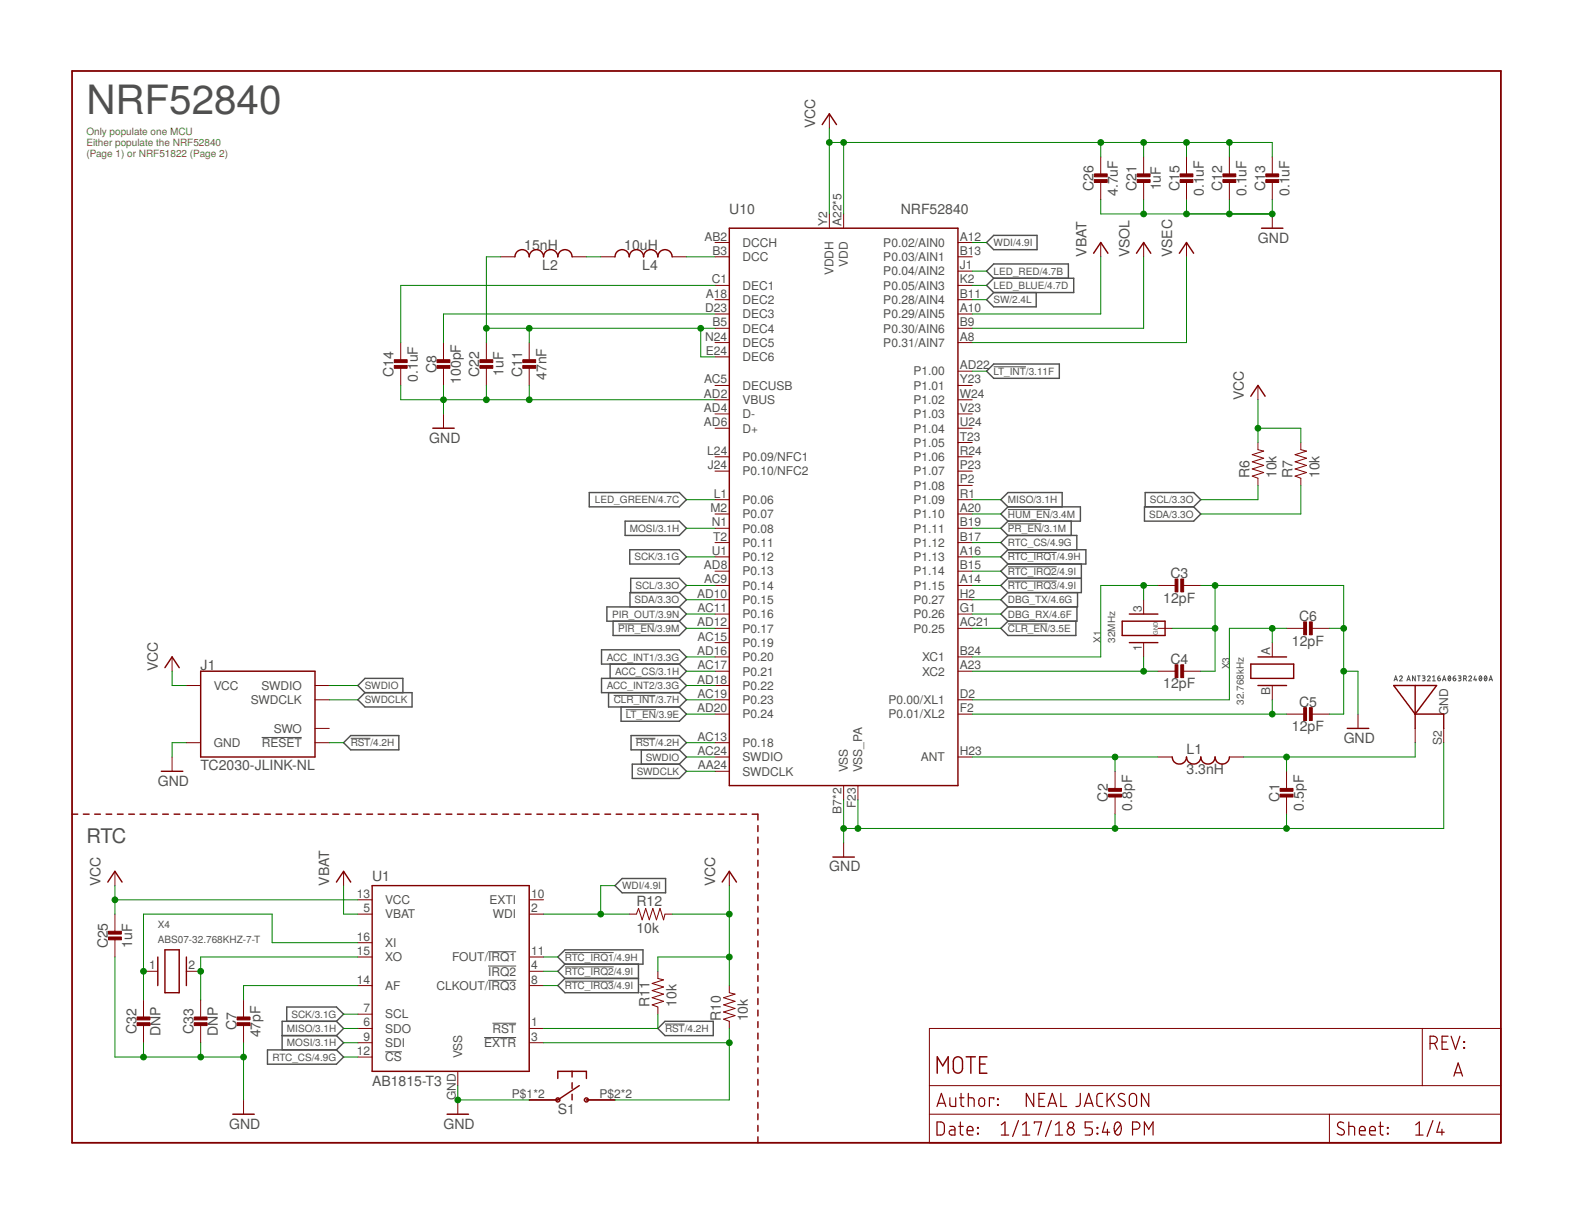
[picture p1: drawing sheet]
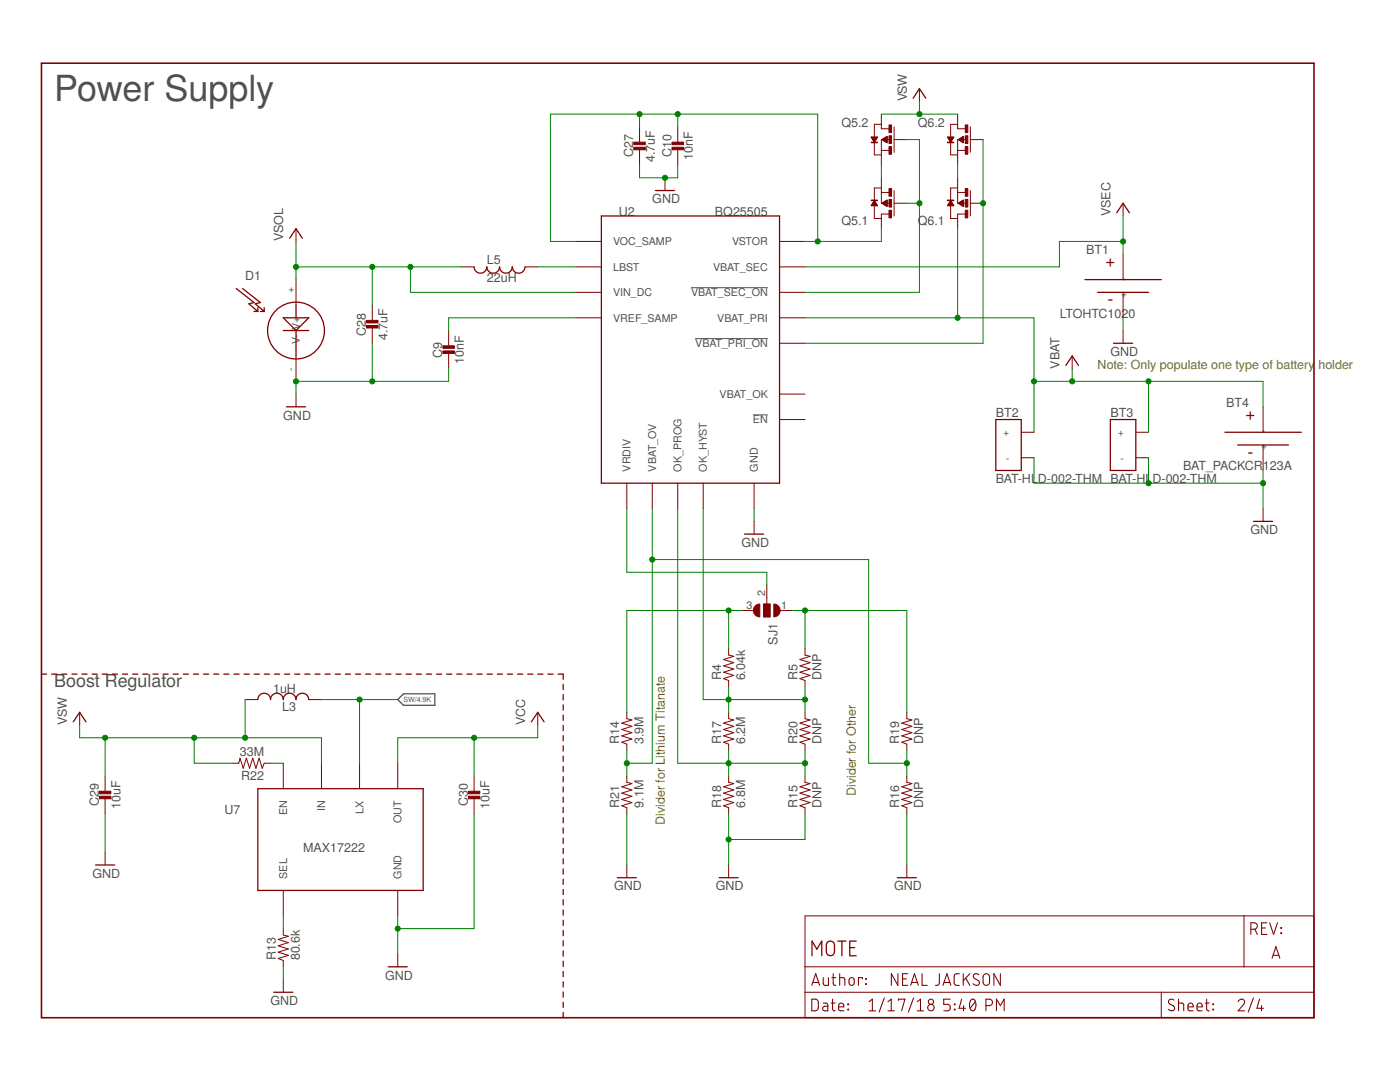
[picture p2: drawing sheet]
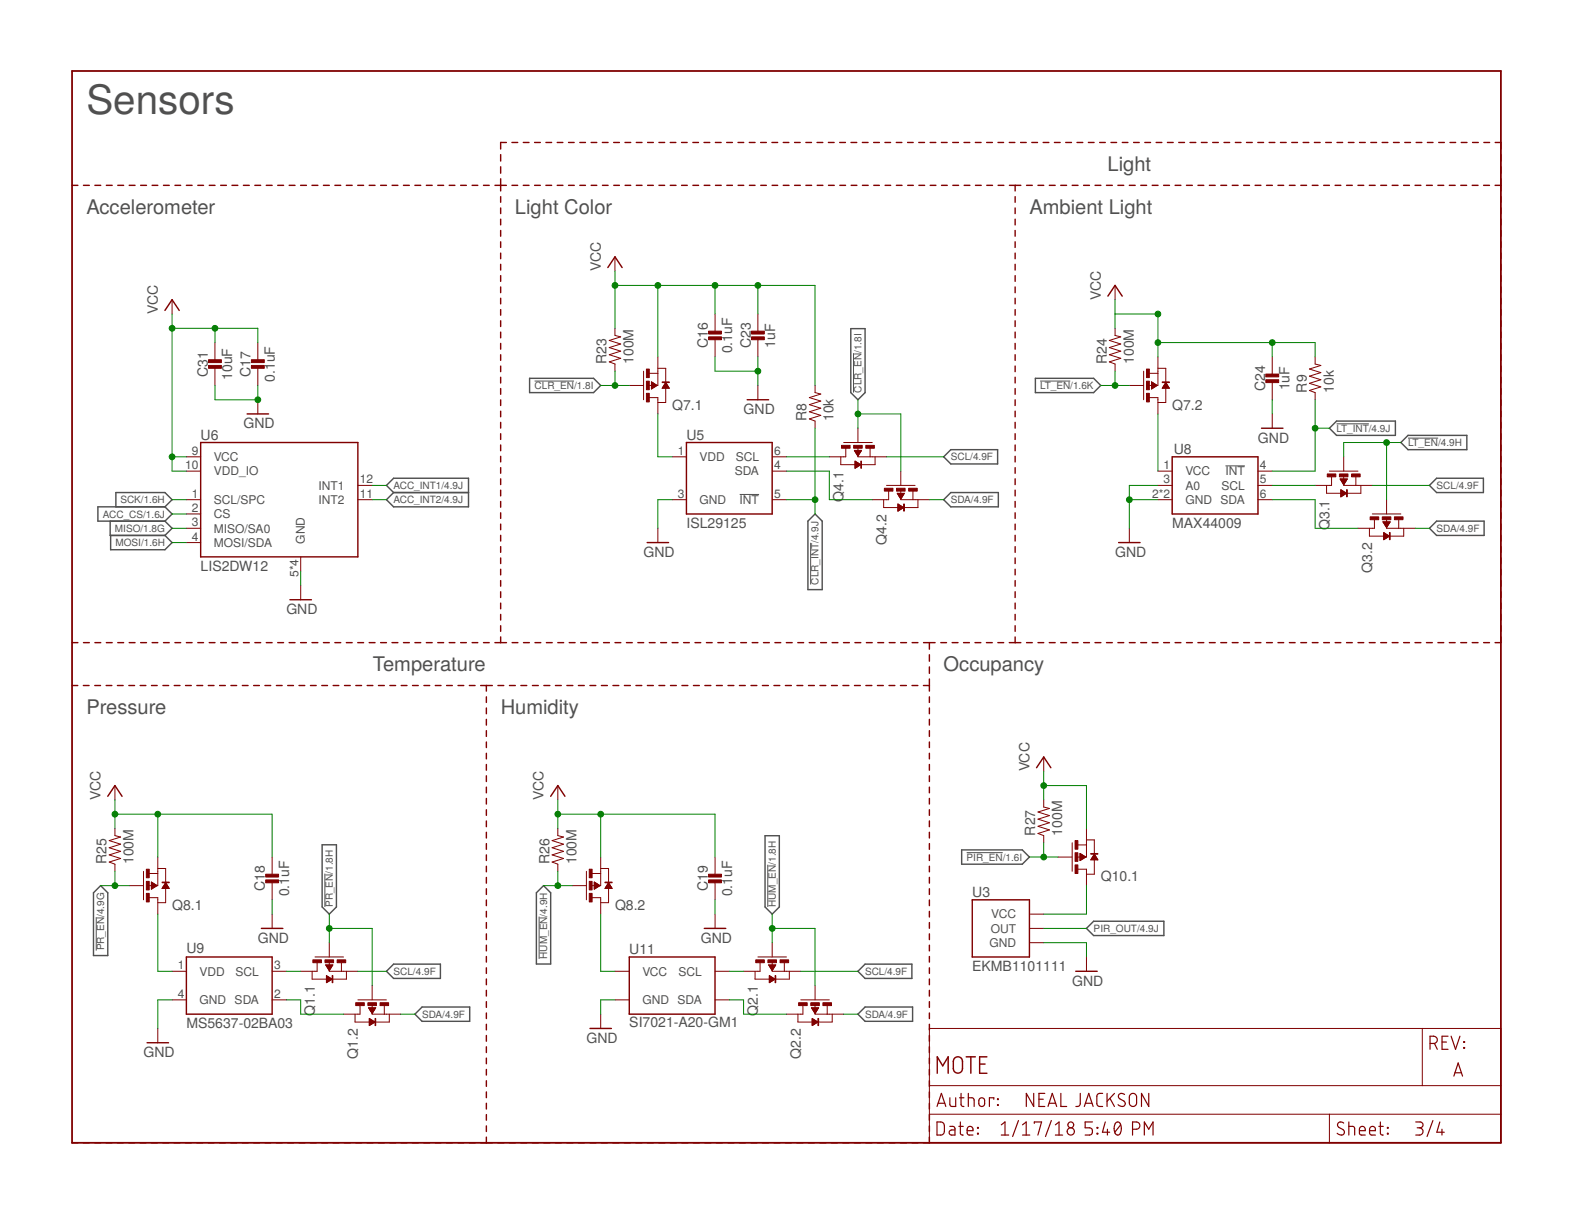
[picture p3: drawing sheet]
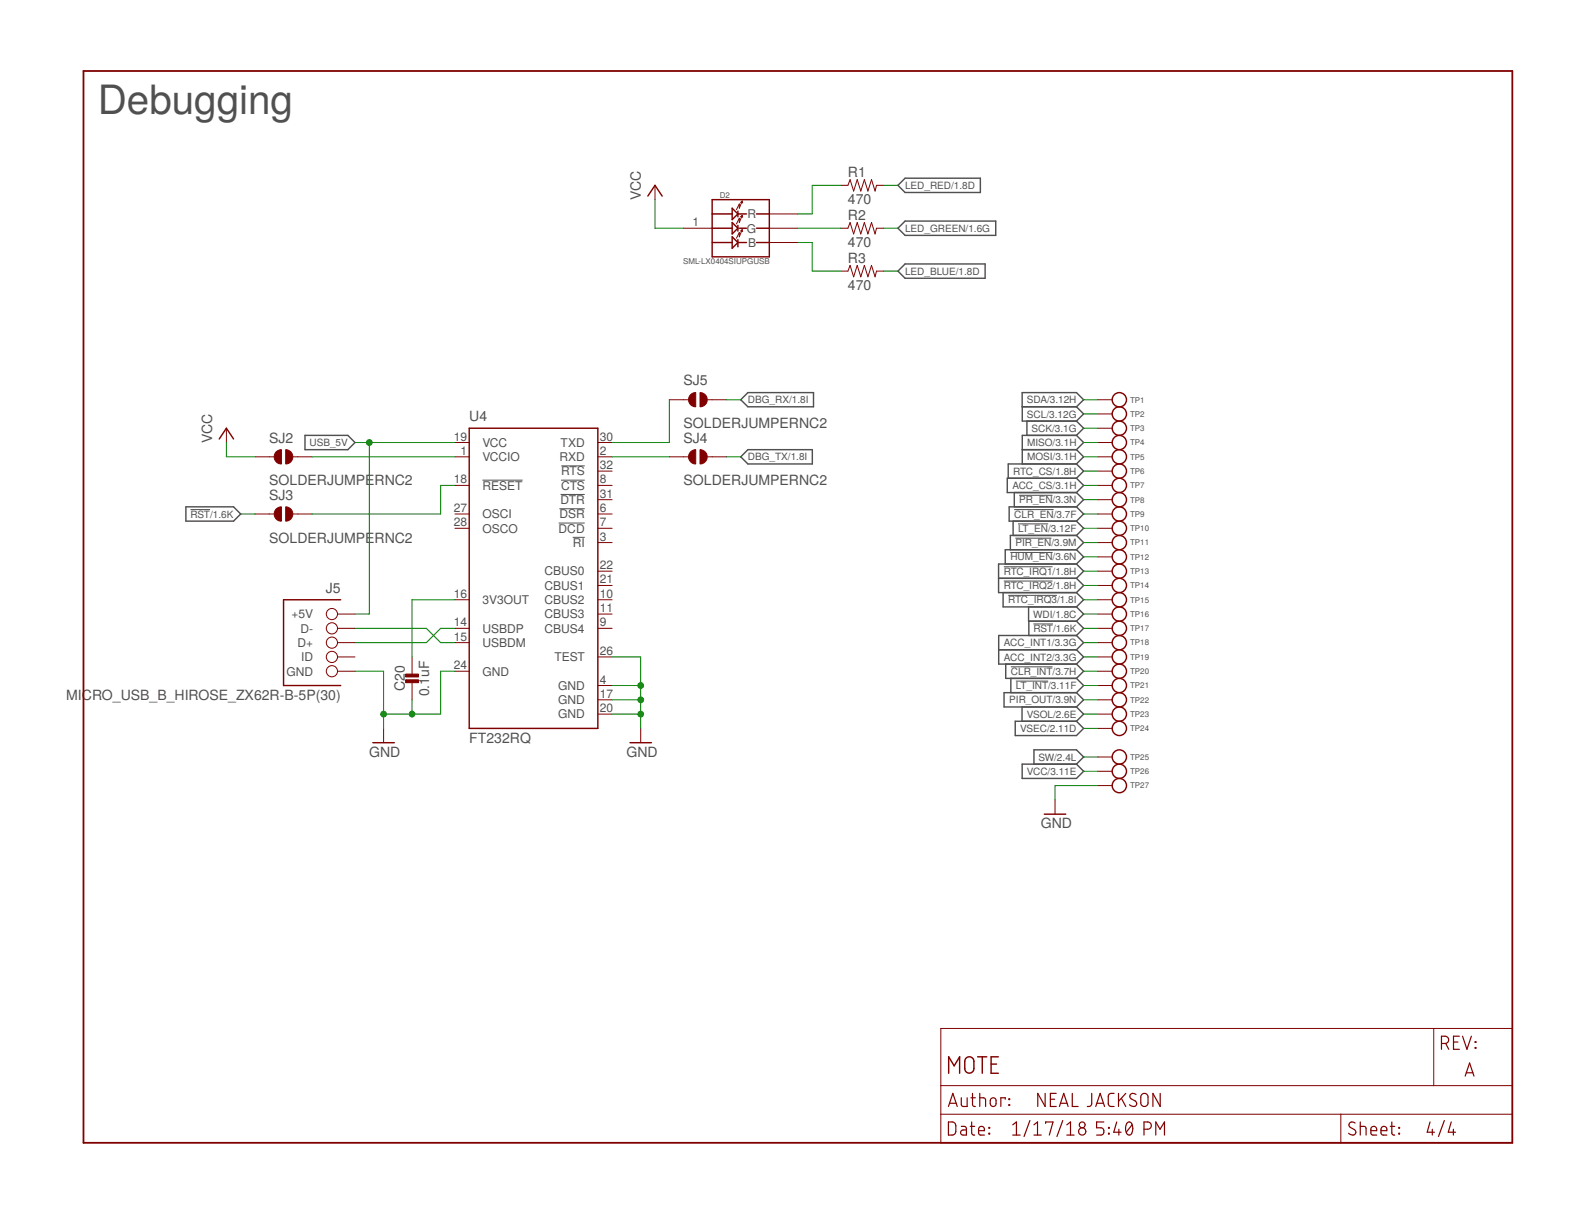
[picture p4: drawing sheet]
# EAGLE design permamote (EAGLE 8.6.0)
AUTHOR: NEAL JACKSON; REV: A; TITLE: MOTE

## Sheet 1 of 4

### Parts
A2  ANT3216A063R2400A  [ANT3216A063R2400A]
C1  0.5pF  CAPACITOR0402_CAP  [0402_CAP]
C2  0.8pF  CAPACITOR0402_CAP  [0402_CAP]
C3  12pF  CAPACITOR0402_CAP  [0402_CAP]
C4  12pF  CAPACITOR0402_CAP  [0402_CAP]
C5  12pF  CAPACITOR0402_CAP  [0402_CAP]
C6  12pF  CAPACITOR0402_CAP  [0402_CAP]
C7  47pF  CAPACITOR0402_CAP  [0402_CAP]
C8  100pF  CAPACITOR0402_CAP  [0402_CAP]
C11  47nF  CAPACITOR0402_CAP  [0402_CAP]
C12  0.1uF  CAPACITOR0402_CAP  [0402_CAP]
C13  0.1uF  CAPACITOR0402_CAP  [0402_CAP]
C14  0.1uF  CAPACITOR0402_CAP  [0402_CAP]
C15  0.1uF  CAPACITOR0402_CAP  [0402_CAP]
C21  1uF  CAPACITOR0402_CAP  [0402_CAP]
C22  1uF  CAPACITOR0402_CAP  [0402_CAP]
C25  1uF  CAPACITOR0402_CAP  [0402_CAP]
C26  4.7uF  CAPACITOR0402_CAP  [0402_CAP]
C32  DNP  CAPACITOR0402_CAP  [0402_CAP]
C33  DNP  CAPACITOR0402_CAP  [0402_CAP]
J1  TC2030-JLINK-NL  [TC2030-IDC-NL]
L1  3.3nH  INDUCTOR0402  [0402_CAP]
L2  15nH  INDUCTOR0402  [0402_CAP]
L4  10uH  INDUCTOR0603  [0603_CAP]
R6  10k  RESISTOR0402_RES  [0402_RES]
R7  10k  RESISTOR0402_RES  [0402_RES]
R10  10k  RESISTOR0402_RES  [0402_RES]
R11  10k  RESISTOR0402_RES  [0402_RES]
R12  10k  RESISTOR0402_RES  [0402_RES]
S1  EVQP2  [EVQP2]
U1  AB1815-T3  [QFN-16-3MM]
U10  NRF52840  [AQFN73]
X1  32MHz  7V-32.000MAHV-T  [TXC-7V]
X3  32.768kHz  ABS05-32.768KHZ-9-T  [ABS05]
X4  ABS07-32.768KHZ-7-T  [2-SMD]

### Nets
!CLR_EN: U10.AC21(P0.25) ; also sheet 3,4
!CLR_INT: U10.AC19(P0.23) ; also sheet 3,4
!HUM_EN: U10.A20(P1.10) ; also sheet 3,4
!LT_EN: U10.AD20(P0.24) ; also sheet 3,4
!LT_INT: U10.AD22(P1.00) ; also sheet 3,4
!PIR_EN: U10.AD12(P0.17) ; also sheet 3,4
!PR_EN: U10.B19(P1.11) ; also sheet 3,4
!RST: J1.3(!RESET) R11.1 U1.1(!RST) U10.AC13(P0.18) ; also sheet 4
!RTC_EXTR: R10.1 S1.P$2 S1.P$4 U1.3(!EXTR)
!RTC_IRQ1: U1.11(FOUT/!IRQ1) U10.A16(P1.13) ; also sheet 4
!RTC_IRQ2: U1.4(!IRQ2) U10.B15(P1.14) ; also sheet 4
!RTC_IRQ3: U1.8(CLKOUT/!IRQ3) U10.A14(P1.15) ; also sheet 4
ACC_CS: U10.AC17(P0.21) ; also sheet 3,4
ACC_INT1: U10.AD16(P0.20) ; also sheet 3,4
ACC_INT2: U10.AD18(P0.22) ; also sheet 3,4
DBG_RX: U10.G1(P0.26) ; also sheet 4
DBG_TX: U10.H2(P0.27) ; also sheet 4
GND: A2.S2(GND) C1.2 C2.2 C3.1 C4.1 C5.1 C6.1 C7.2 C8.2 C11.2 C12.2 C13.2 C14.2 C15.2 C21.2 C22.2 C25.2 C26.2 C32.2 C33.2 J1.5(GND) S1.P$1 S1.P$3 U1.GND(VSS) U10.AD2(VBUS) U10.B7(VSS) U10.F23(VSS_PA) U10.GND(VSS) X1.2(GND) X1.4(GND) ; also sheet 2,3,4
LED_BLUE: U10.K2(P0.05/AIN3) ; also sheet 4
LED_GREEN: U10.L1(P0.06) ; also sheet 4
LED_RED: U10.J1(P0.04/AIN2) ; also sheet 4
MISO: U1.6(SDO) U10.R1(P1.09) ; also sheet 3,4
MOSI: U1.9(SDI) U10.N1(P0.08) ; also sheet 3,4
N$2: C14.1 U10.C1(DEC1)
N$3: C11.1 C22.1 L2.1 U10.B5(DEC4) U10.E24(DEC6)
N$4: C8.1 U10.D23(DEC3)
N$5: C2.1 L1.2 U10.H23(ANT)
N$6: A2.S1(ANTENNA) C1.1 L1.1
N$8: C3.2 U10.B24(XC1) X1.3
N$9: C4.2 U10.A23(XC2) X1.1
N$25: C7.1 U1.14(AF)
N$26: C32.1 U1.16(XI) X4.1
N$27: C33.1 U1.15(XO) X4.2
N$44: L4.2 U10.B3(DCC)
N$49: L2.2 L4.1
PIR_OUT: U10.AC11(P0.16) ; also sheet 3,4
RTC_CS: U1.12(!CS) U10.B17(P1.12) ; also sheet 4
SCK: U1.7(SCL) U10.U1(P0.12) ; also sheet 3,4
SCL: R6.1 U10.AC9(P0.14) ; also sheet 3,4
SDA: R7.1 U10.AD10(P0.15) ; also sheet 3,4
SW: U10.B11(P0.28/AIN4) ; also sheet 2,4
SWDCLK: J1.4(SWDCLK) U10.AA24(SWDCLK)
SWDIO: J1.2(SWDIO) U10.AC24(SWDIO)
VBAT: U1.5(VBAT) U10.A10(P0.29/AIN5) ; also sheet 2
VCC: C12.1 C13.1 C15.1 C21.1 C25.1 C26.1 J1.1(VCC) R6.2 R7.2 R10.2 R11.2 R12.2 U1.13(VCC) U10.A22(VDD) U10.AD14(VDD) U10.AD23(VDD) U10.B1(VDD) U10.W1(VDD) U10.Y2(VDDH) ; also sheet 2,3,4
VSEC: U10.A8(P0.31/AIN7) ; also sheet 2,4
VSOL: U10.B9(P0.30/AIN6) ; also sheet 2,4
WDI: R12.1 U1.2(WDI) U10.A12(P0.02/AIN0) ; also sheet 4
XL1: C6.2 U10.D2(P0.00/XL1) X3.A
XL2: C5.2 U10.F2(P0.01/XL2) X3.B
Unconnected: J1.6(SWO) U1.10(EXTI) U10.A18(DEC2) U10.AB2(DCCH) U10.AC5(DECUSB) U10.AC15(P0.19) U10.AD4(D-) U10.AD6(D+) U10.AD8(P0.13) U10.B13(P0.03/AIN1) U10.J24(P0.10/NFC2) U10.L24(P0.09/NFC1) U10.M2(P0.07) U10.N24(DEC5) U10.P2(P1.08) U10.P23(P1.07) U10.R24(P1.06) U10.T2(P0.11) U10.T23(P1.05) U10.U24(P1.04) U10.V23(P1.03) U10.W24(P1.02) U10.Y23(P1.01)

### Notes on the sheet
- NRF52840
- Only populate one MCU!
  Either populate the NRF52840
  (Page 1) or NRF51822 (Page 2)
- Do Not Populate I2C pull-up
  (NRF has internal pull-up)
- RTC

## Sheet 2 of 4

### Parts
BT1  LTOHTC1020  [1020]
BT2  BAT-HLD-002-THM  [BAT-HLD-002-THM]
BT3  BAT-HLD-002-THM  [BAT-HLD-002-THM]
BT4  BAT_PACKCR123A  [BH123A]
C9  10nF  CAPACITOR0402_CAP  [0402_CAP]
C10  10nF  CAPACITOR0402_CAP  [0402_CAP]
C27  4.7uF  CAPACITOR0402_CAP  [0402_CAP]
C28  4.7uF  CAPACITOR0402_CAP  [0402_CAP]
C29  10uF  CAPACITOR0603_CAP  [0603_CAP]
C30  10uF  CAPACITOR0603_CAP  [0603_CAP]
D1  SOLARCELLHOLES  [SOLAR_HOLES]
L3  1uH  INDUCTORIHL  [IHL-1212BZ-11]
L5  22uH  INDUCTOR74437324220  [74437324220]
Q5  PMDXB950UPEL  [XDFN-6]
Q6  PMDXB950UPEL  [XDFN-6]
R4  6.04k  RESISTOR0402_RES  [0402_RES]
R5  DNP  RESISTOR0402_RES  [0402_RES]
R13  80.6k  RESISTOR0603_RES  [0603-RES]
R14  3.9M  RESISTOR0402_RES  [0402_RES]
R15  DNP  RESISTOR0402_RES  [0402_RES]
R16  DNP  RESISTOR0402_RES  [0402_RES]
R17  6.2M  RESISTOR0402_RES  [0402_RES]
R18  6.8M  RESISTOR0402_RES  [0402_RES]
R19  DNP  RESISTOR0402_RES  [0402_RES]
R20  DNP  RESISTOR0402_RES  [0402_RES]
R21  9.1M  RESISTOR0402_RES  [0402_RES]
R22  33M  RESISTOR0603_RES  [0603-RES]
SJ1  SJ2W  [SJ_2]
U2  BQ25505  [S-PVQFN-N20-RGR]
U7  MAX17222  [UDFN-6-MAXIM]

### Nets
!VBAT_PRI_ON: Q6.2(.1:G) Q6.5(.2:G) U2.10(!VBAT_PRI_ON)
!VBAT_SEC_ON: Q5.2(.1:G) Q5.5(.2:G) U2.9(!VBAT_SEC_ON)
GND: BT1.- BT2.GND(-) BT3.GND(-) BT4.- C9.2 C10.2 C27.2 C28.2 C29.2 C30.2 D1.-(V-) R13.1 R15.1 R16.1 R18.1 R21.1 U2.1(GND) U2.6(GND) U2.15(GND) U2.16(GND) U2.17(GND) U2.PAD(GND) U7.3(GND) ; also sheet 1,3,4
LBST: L5.P$1 U2.20(LBST)
N$1: R4.2 R14.2 SJ1.3
N$12: R13.2 U7.4(SEL)
N$14: R22.1 U7.6(EN)
N$16: R5.2 R19.2 SJ1.1
N$18: R14.1 R16.2 R19.1 R21.2 U2.7(VBAT_OV)
N$32: SJ1.2 U2.8(VRDIV)
N$45: Q5.1(.1:S) Q5.4(.2:S)
N$53: Q6.1(.1:S) Q6.4(.2:S)
N$57: R15.2 R17.1 R18.2 R20.1 U2.12(OK_PROG)
N$58: R4.1 R5.1 R17.2 R20.2 U2.11(OK_HYST)
SW: L3.P$2 U7.2(LX) ; also sheet 1,4
VBAT: BT2.POS1(+) BT2.POS2(+) BT2.POS3(+) BT2.POS4(+) BT3.POS1(+) BT3.POS2(+) BT3.POS3(+) BT3.POS4(+) BT4.+ Q6.6(.1:D) U2.14(VBAT_PRI) ; also sheet 1
VCC: C30.1 U7.1(OUT) ; also sheet 1,3,4
VOC_SAMP_VSTOR: C10.1 C27.1 Q5.6(.1:D) U2.3(VOC_SAMP) U2.19(VSTOR)
VREF_SAMP: C9.1 U2.4(VREF_SAMP)
VSEC: BT1.+ U2.18(VBAT_SEC) ; also sheet 1,4
VSOL: C28.1 D1.+(V+) L5.P$2 U2.2(VIN_DC) ; also sheet 1,4
VSW: C29.1 L3.P$1 Q5.3(.2:D) Q6.3(.2:D) R22.2 U7.5(IN)
Unconnected: U2.5(!EN) U2.13(VBAT_OK)

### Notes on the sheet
- Power Supply
- Note: Only populate one type of battery holder
- Boost Regulator
- Divider for Lithium Titanate | Divider for Other

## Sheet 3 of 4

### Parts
C16  0.1uF  CAPACITOR0402_CAP  [0402_CAP]
C17  0.1uF  CAPACITOR0402_CAP  [0402_CAP]
C18  0.1uF  CAPACITOR0402_CAP  [0402_CAP]
C19  0.1uF  CAPACITOR0402_CAP  [0402_CAP]
C23  1uF  CAPACITOR0402_CAP  [0402_CAP]
C24  1uF  CAPACITOR0402_CAP  [0402_CAP]
C31  10uF  CAPACITOR0603_CAP  [0603_CAP]
Q1  PMDXB950UPEL  [XDFN-6]
Q2  PMDXB950UPEL  [XDFN-6]
Q3  PMDXB950UPEL  [XDFN-6]
Q4  PMDXB950UPEL  [XDFN-6]
Q7  PMDXB950UPEL  [XDFN-6]
Q8  PMDXB950UPEL  [XDFN-6]
Q10  PMDXB950UPEL  [XDFN-6]
R8  10k  RESISTOR0402_RES  [0402_RES]
R9  10k  RESISTOR0402_RES  [0402_RES]
R23  100M  RESISTOR0402_RES  [0402_RES]
R24  100M  RESISTOR0402_RES  [0402_RES]
R25  100M  RESISTOR0402_RES  [0402_RES]
R26  100M  RESISTOR0402_RES  [0402_RES]
R27  100M  RESISTOR0402_RES  [0402_RES]
U3  EKMB1101111  [AMN2]
U5  ISL29125  [ODFN-6-1.5MMX1.6MM]
U6  LIS2DW12  [LGA-12]
U8  MAX44009  [UDFN-6-EXPOSED]
U9  MS5637-02BA03  [4-SMD]
U11  SI7021-A20-GM1  [DFN-6/3MM]

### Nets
!CLR_EN: Q4.2(.1:G) Q4.5(.2:G) Q7.2(.1:G) R23.1 ; also sheet 1,4
!CLR_INT: R8.1 U5.5(!INT) ; also sheet 1,4
!HUM_EN: Q2.2(.1:G) Q2.5(.2:G) Q8.5(.2:G) R26.1 ; also sheet 1,4
!LT_EN: Q3.2(.1:G) Q3.5(.2:G) Q7.5(.2:G) R24.1 ; also sheet 1,4
!LT_INT: R9.1 U8.4(!INT) ; also sheet 1,4
!PIR_EN: Q10.2(.1:G) R27.1 ; also sheet 1,4
!PR_EN: Q1.2(.1:G) Q1.5(.2:G) Q8.2(.1:G) R25.1 ; also sheet 1,4
ACC_CS: U6.2(CS) ; also sheet 1,4
ACC_INT1: U6.12(INT1) ; also sheet 1,4
ACC_INT2: U6.11(INT2) ; also sheet 1,4
GND: C16.2 C17.2 C18.2 C19.2 C23.2 C24.2 C31.2 U3.GND U5.3(GND) U6.5(GND) U6.6(GND) U6.7(GND) U6.8(GND) U8.2(GND) U8.3(A0) U8.EP(GND) U9.4(GND) U11.2(GND) ; also sheet 1,2,4
MISO: U6.3(MISO/SA0) ; also sheet 1,4
MOSI: U6.4(MOSI/SDA) ; also sheet 1,4
N$20: Q7.3(.2:D) U8.1(VCC)
N$21: Q8.6(.1:D) U9.1(VDD)
N$22: Q8.3(.2:D) U11.5(VCC)
N$23: Q10.6(.1:D) U3.VCC
N$31: Q7.6(.1:D) U5.1(VDD)
N$34: Q1.6(.1:D) U9.3(SCL)
N$41: Q1.3(.2:D) U9.2(SDA)
N$48: Q2.3(.2:D) U11.1(SDA)
N$50: Q2.6(.1:D) U11.6(SCL)
N$51: Q3.3(.2:D) U8.6(SDA)
N$52: Q3.6(.1:D) U8.5(SCL)
N$54: Q4.3(.2:D) U5.4(SDA)
N$55: Q4.6(.1:D) U5.6(SCL)
PIR_OUT: U3.OUT ; also sheet 1,4
SCK: U6.1(SCL/SPC) ; also sheet 1,4
SCL: Q1.1(.1:S) Q2.1(.1:S) Q3.1(.1:S) Q4.1(.1:S) ; also sheet 1,4
SDA: Q1.4(.2:S) Q2.4(.2:S) Q3.4(.2:S) Q4.4(.2:S) ; also sheet 1,4
VCC: C16.1 C17.1 C18.1 C19.1 C23.1 C24.1 C31.1 Q7.1(.1:S) Q7.4(.2:S) Q8.1(.1:S) Q8.4(.2:S) Q10.1(.1:S) R8.2 R9.2 R23.2 R24.2 R25.2 R26.2 R27.2 U6.9(VCC) U6.10(VDD_IO) ; also sheet 1,2,4
Unconnected: Q10.3(.2:D) Q10.4(.2:S) Q10.5(.2:G)

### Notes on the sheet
- Sensors
- Light
- Accelerometer | Light Color | Ambient Light
- Temperature | Occupancy
- Pressure | Humidity

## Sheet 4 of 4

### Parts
C20  0.1uF  CAPACITOR0402_CAP  [0402_CAP]
D2  SML-LX0404SIUPGUSB  [1MM_SQ_4PAD]
J5  MICRO_USB_B_HIROSE_ZX62R-B-5P(30)  [MICRO_USB_B_HIROSE_ZX62R-B-5P(30)]
R1  470  RESISTOR0402_RES  [0402_RES]
R2  470  RESISTOR0402_RES  [0402_RES]
R3  470  RESISTOR0402_RES  [0402_RES]
SJ2  SOLDERJUMPERNC2  [SJ_2S-NOTRACE]
SJ3  SOLDERJUMPERNC2  [SJ_2S-NOTRACE]
SJ4  SOLDERJUMPERNC2  [SJ_2S-NOTRACE]
SJ5  SOLDERJUMPERNC2  [SJ_2S-NOTRACE]
TP1  TEST-POINT  [PAD.03X.03]
TP2  TEST-POINT  [PAD.03X.03]
TP3  TEST-POINT  [PAD.03X.03]
TP4  TEST-POINT  [PAD.03X.03]
TP5  TEST-POINT  [PAD.03X.03]
TP6  TEST-POINT  [PAD.03X.03]
TP7  TEST-POINT  [PAD.03X.03]
TP8  TEST-POINT  [PAD.03X.03]
TP9  TEST-POINT  [PAD.03X.03]
TP10  TEST-POINT  [PAD.03X.03]
TP11  TEST-POINT  [PAD.03X.03]
TP12  TEST-POINT  [PAD.03X.03]
TP13  TEST-POINT  [PAD.03X.03]
TP14  TEST-POINT  [PAD.03X.03]
TP15  TEST-POINT  [PAD.03X.03]
TP16  TEST-POINT  [PAD.03X.03]
TP17  TEST-POINT  [PAD.03X.03]
TP18  TEST-POINT  [PAD.03X.03]
TP19  TEST-POINT  [PAD.03X.03]
TP20  TEST-POINT  [PAD.03X.03]
TP21  TEST-POINT  [PAD.03X.03]
TP22  TEST-POINT  [PAD.03X.03]
TP23  TEST-POINT  [PAD.03X.03]
TP24  TEST-POINT  [PAD.03X.03]
TP25  TEST-POINT  [PAD.03X.03]
TP26  TEST-POINT  [PAD.03X.03]
TP27  TEST-POINT  [PAD.03X.03]
U4  FT232RQ  [QFN32]

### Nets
!CLR_EN: TP9.P$1(TESTPOINT) ; also sheet 1,3
!CLR_INT: TP20.P$1(TESTPOINT) ; also sheet 1,3
!FTDI_RESET: SJ3.2 U4.18(!RESET)
!HUM_EN: TP12.P$1(TESTPOINT) ; also sheet 1,3
!LT_EN: TP10.P$1(TESTPOINT) ; also sheet 1,3
!LT_INT: TP21.P$1(TESTPOINT) ; also sheet 1,3
!PIR_EN: TP11.P$1(TESTPOINT) ; also sheet 1,3
!PR_EN: TP8.P$1(TESTPOINT) ; also sheet 1,3
!RST: SJ3.1 TP17.P$1(TESTPOINT) ; also sheet 1
!RTC_IRQ1: TP13.P$1(TESTPOINT) ; also sheet 1
!RTC_IRQ2: TP14.P$1(TESTPOINT) ; also sheet 1
!RTC_IRQ3: TP15.P$1(TESTPOINT) ; also sheet 1
ACC_CS: TP7.P$1(TESTPOINT) ; also sheet 1,3
ACC_INT1: TP18.P$1(TESTPOINT) ; also sheet 1,3
ACC_INT2: TP19.P$1(TESTPOINT) ; also sheet 1,3
D+: J5.3(D+) U4.14(USBDP)
D-: J5.2(D-) U4.15(USBDM)
DBG_RX: SJ5.2 ; also sheet 1
DBG_TX: SJ4.2 ; also sheet 1
FTDI_VCCIO: SJ2.2 U4.1(VCCIO)
GND: C20.2 J5.5(GND) TP27.P$1(TESTPOINT) U4.4(GND) U4.17(GND) U4.20(GND) U4.24(GND) U4.26(TEST) ; also sheet 1,2,3
LED_BLUE: R3.2 ; also sheet 1
LED_GREEN: R2.2 ; also sheet 1
LED_RED: R1.2 ; also sheet 1
MISO: TP4.P$1(TESTPOINT) ; also sheet 1,3
MOSI: TP5.P$1(TESTPOINT) ; also sheet 1,3
N$13: C20.1 U4.16(3V3OUT)
N$15: D2.2(R) R1.1
N$17: D2.4(G) R2.1
N$19: D2.3(B) R3.1
PIR_OUT: TP22.P$1(TESTPOINT) ; also sheet 1,3
RTC_CS: TP6.P$1(TESTPOINT) ; also sheet 1
RXD: SJ4.1 U4.2(RXD)
SCK: TP3.P$1(TESTPOINT) ; also sheet 1,3
SCL: TP2.P$1(TESTPOINT) ; also sheet 1,3
SDA: TP1.P$1(TESTPOINT) ; also sheet 1,3
SW: TP25.P$1(TESTPOINT) ; also sheet 1,2
TXD: SJ5.1 U4.30(TXD)
USB_5V: J5.1(+5V) U4.19(VCC)
VCC: D2.1(VDD) SJ2.1 TP26.P$1(TESTPOINT) ; also sheet 1,2,3
VSEC: TP24.P$1(TESTPOINT) ; also sheet 1,2
VSOL: TP23.P$1(TESTPOINT) ; also sheet 1,2
WDI: TP16.P$1(TESTPOINT) ; also sheet 1
Unconnected: J5.4(ID) U4.3(!RI) U4.6(!DSR) U4.7(!DCD) U4.8(!CTS) U4.9(CBUS4) U4.10(CBUS2) U4.11(CBUS3) U4.21(CBUS1) U4.22(CBUS0) U4.27(OSCI) U4.28(OSCO) U4.31(!DTR) U4.32(!RTS)

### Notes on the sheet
- Debugging

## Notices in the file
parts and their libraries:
SparkFun-Passives: Licensing: CC v3.0 Share-Alike You are welcome to use this library for commercial purposes.
